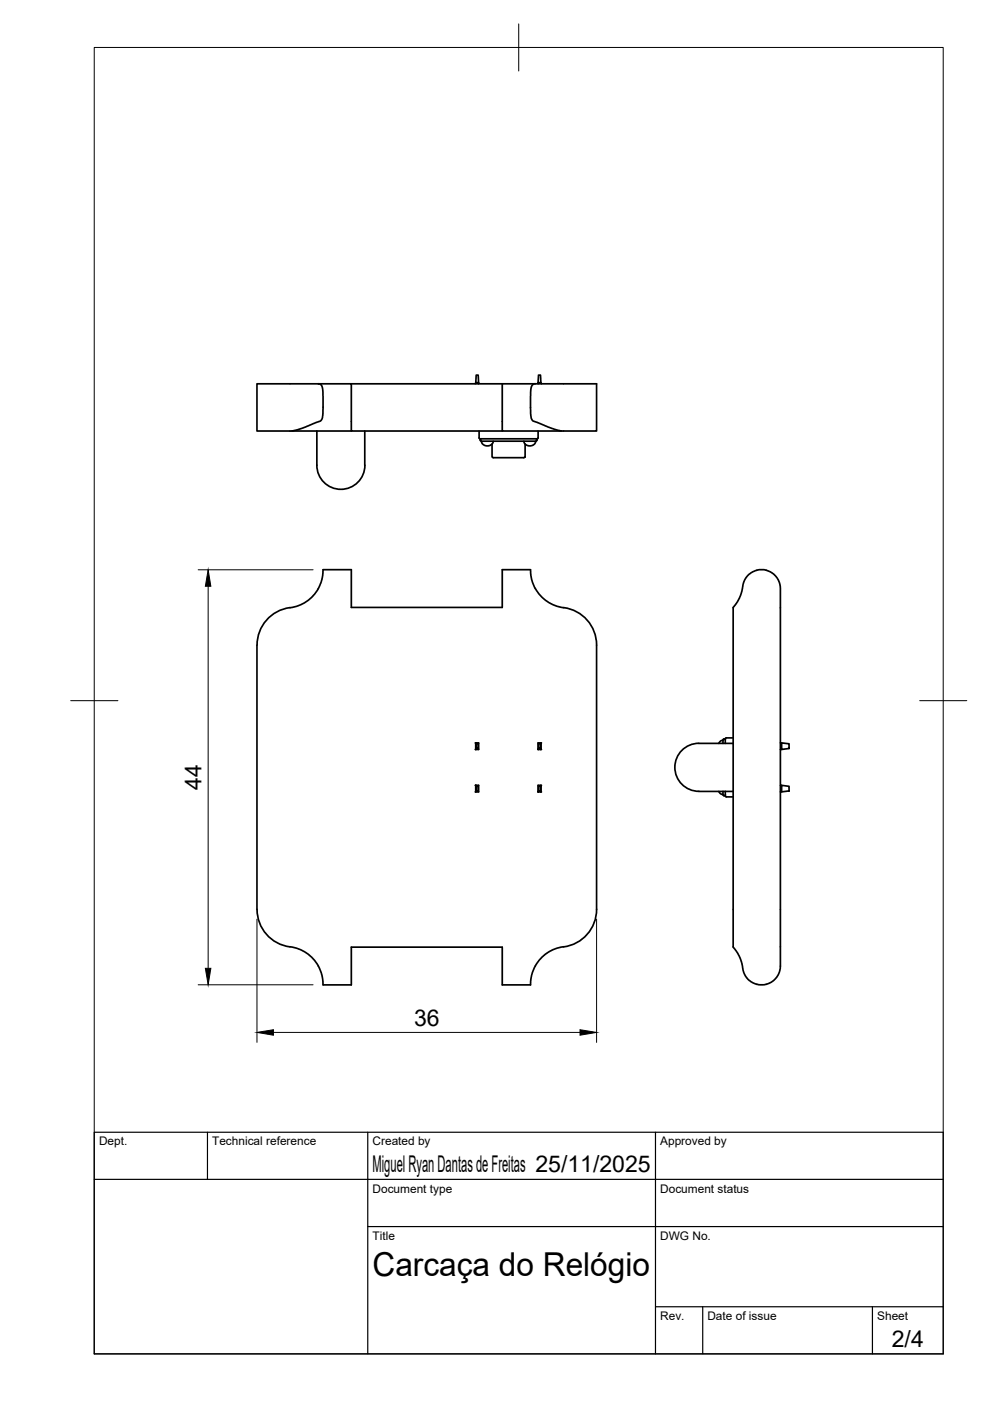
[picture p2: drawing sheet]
<svg xmlns="http://www.w3.org/2000/svg" width="210mm" height="297mm" viewBox="0 0 210 297" stroke-linecap="round" stroke-linejoin="round" font-family="sans-serif">
<!-- layer: Visible -->
<g fill="none" stroke="#000" stroke-width=".36">
<path d="M101 79.5h.4l.1 1.6h-.6zM114.2 79.5h.4l.1 1.6h-.6zM54.5 81.4h13.3l.4 .3 .2 .9v5.6a1.54 1.54 0 0 1-1.6 1.4l-2.8 1.2-2.1 .6h-7.4zM61.9 91.4h12.6M67.2 91.4v7.3a5.1 5.1 0 0 0 5.1 5 5.1 5.1 0 0 0 5.1-5M67.5 81.4h7v10h32M74.5 81.4h32M77.3 91.4v7.3M100.8 81.4l.1-.2h.6v.2M101.6 92.8l.2 .2h12.1M101.6 91.4v1.4M102 93.5h11.6"/>
<path d="M102 93l-.2 .3 .2 .2M102.1 93.5l.3 .7 .8 .3 1-.2 .4-.8M104.3 94.1v2.8l.2 .1h6.7l.1-.1v-2.8M111.1 93.5l.3 .7 .8 .3 .9-.2 .3-.2 .2-.6M112.8 81.7l.6-.3h13.1v10h-7.4l-2.1-.6-3.5-1.4a1.34 1.34 0 0 1-1-1.6v-4.7zM113.5 81.4h-7v10h12.6M113.6 93l.2 .2-.2 .3M114.1 92.8l-.2 .2M114.1 81.4v-.2h.6l.1 .2M114.1 91.4v1.4M54.5 136.8v56M61.5 128.8a8 8 0 0 0-7 8"/>
<path d="M119.5 128.8a8.1 8.1 0 0 1-6.8-6l-.2-2h-6v8h-32v-8h-6l-.1 1.3-.3 1.3a8.1 8.1 0 0 1-6.6 5.4M119.5 128.8a8 8 0 0 1 7 8M126.5 136.8v56M158.5 122.1a4 4 0 0 1 6.1 .2l.7 1.3a16.7 16.7 0 0 1 .2 4.9v72.6a16.7 16.7 0 0 1-.2 4.9l-.5 1.1-1 .9a4 4 0 0 1-6.3-2.8l-.7-2.4-1.4-2v-72l1.4-2 .7-2.4a4.3 4.3 0 0 1 1-2.3zM100.8 157.5h.1v1.4h-.1M100.9 157.5h.6v1.4h-.6zM100.9 157.5l.1 .2h.4M101 157.7v1h.4v-1M101 158.7l-.1 .2M101.4 158.7l.1 .2M101.5 157.5l-.1 .2M114.1 157.5h.6v1.4h-.6z"/>
<path d="M114.1 157.5l.1 .2h.4l.1-.2M114.2 157.7v1h.4v-1M114.2 158.7l-.1 .2M114.6 158.7l.1 .2M114.8 157.5h-.1v1.4h.1M148.2 157.6h7.2M148.2 157.6a5.1 5.1 0 0 0-5.1 5.1 5.1 5.1 0 0 0 5.1 5.1M153.3 157a.92 .92 0 0 0-.9 .6M153.8 156.6v1M153.8 156.9l-.1-.2h-.4v.9M154 156.4h1.4M154 156.4l-.2 .2"/>
<path d="M165.5 157.5h.2v1.4h-.2M165.7 157.5l1.6 .2v1l-1.6 .2zM100.8 166.5h.1v1.4h-.1M100.9 166.5h.6v1.4h-.6zM100.9 166.5l.1 .2h.4M101 166.7v1h.4v-1M101 167.7l-.1 .2M101.4 167.7l.1 .2M101.5 166.5l-.1 .2M114.1 166.5h.6v1.4h-.6zM114.1 166.5l.1 .2h.4l.1-.2M114.2 166.7v1h.4v-1"/>
<path d="M114.2 167.7l-.1 .2M114.6 167.7l.1 .2M114.8 166.5h-.1v1.4h.1M148.2 167.8h7.2M152.4 167.8a1 1 0 0 0 .9 .7M153.3 167.8v.7l.2 .2M153.5 168.7h.1M153.8 167.8v.9M153.8 168.5l-.2 .2M153.8 168.7l.2 .2M154 169h1.4M165.5 166.5h.2v1.4h-.2"/>
<path d="M165.7 166.5l1.6 .2v1l-1.6 .2zM126.5 192.8a8.1 8.1 0 0 1-7.8 8.1 8.1 8.1 0 0 0-5.9 5.7l-.3 2.2h-6v-8h-32v8h-6l-.1-1.3-.3-1.3a8.3 8.3 0 0 0-7.7-5.7 8 8 0 0 1-5.9-7.7"/>
</g>
<!-- layer: BORDER -->
<path d="M20 10.1h180v276.9h-180zM110 5.1v10M15 148.6h10M195 148.6h10" fill="none" stroke="#000" stroke-width=".21"/>
<!-- layer: TITLEBLOCK -->
<path d="M20 240.1h180v46.9h-180zM20 250h180M44 240.1v9.9M78 240.1v46.9M139 240.1v46.9M78 260.1h122M139 277.1h61M149 277.1v9.9M185 277.1v9.9" fill="none" stroke="#000" stroke-width=".25"/>
<!-- layer: FD_Dimensions -->
<path d="M42 120.8h24.4M44.1 124.3v81M54.5 194.9v26.1M126.5 194.9v26.1M42 208.8h24.4M58 218.9h65" fill="none" stroke="#000" stroke-width=".21"/>
<path d="M44.1 120.8l.6 3.5h-1.2zM43.5 205.3h1.2l-.6 3.5zM54.5 218.9l3.5-.6v1.2zM123 218.3l3.5 .6-3.5 .6z" fill="#000" stroke="#000" stroke-width=".21"/>
<text font-size="7" x="79" y="270.6">Carcaça do Relógio</text>
<g font-size="4.9">
<text x="42.7" y="167.4" transform="rotate(-90 42.7 167.4)">44</text>
<text x="87.8" y="217.4">36</text>
<text x="79" y="248.5">Miguel Ryan Dantas de Freitas 25/11/2025</text>
<text x="189.1" y="285.7">2/4</text>
</g>
<g font-size="2.5">
<text x="21" y="242.9">Dept.</text>
<text x="45" y="242.9">Technical reference</text>
<text x="79" y="242.9">Created by</text>
<text x="140" y="242.9">Approved by</text>
<text x="79" y="252.8">Document type</text>
<text x="140" y="252.8">Document status</text>
<text x="79" y="262.9">Title</text>
<text x="140" y="262.9">DWG No.</text>
<text x="140" y="279.9">Rev.</text>
<text x="150" y="279.9">Date of issue</text>
<text x="186" y="279.9">Sheet</text>
</g>
</svg>
